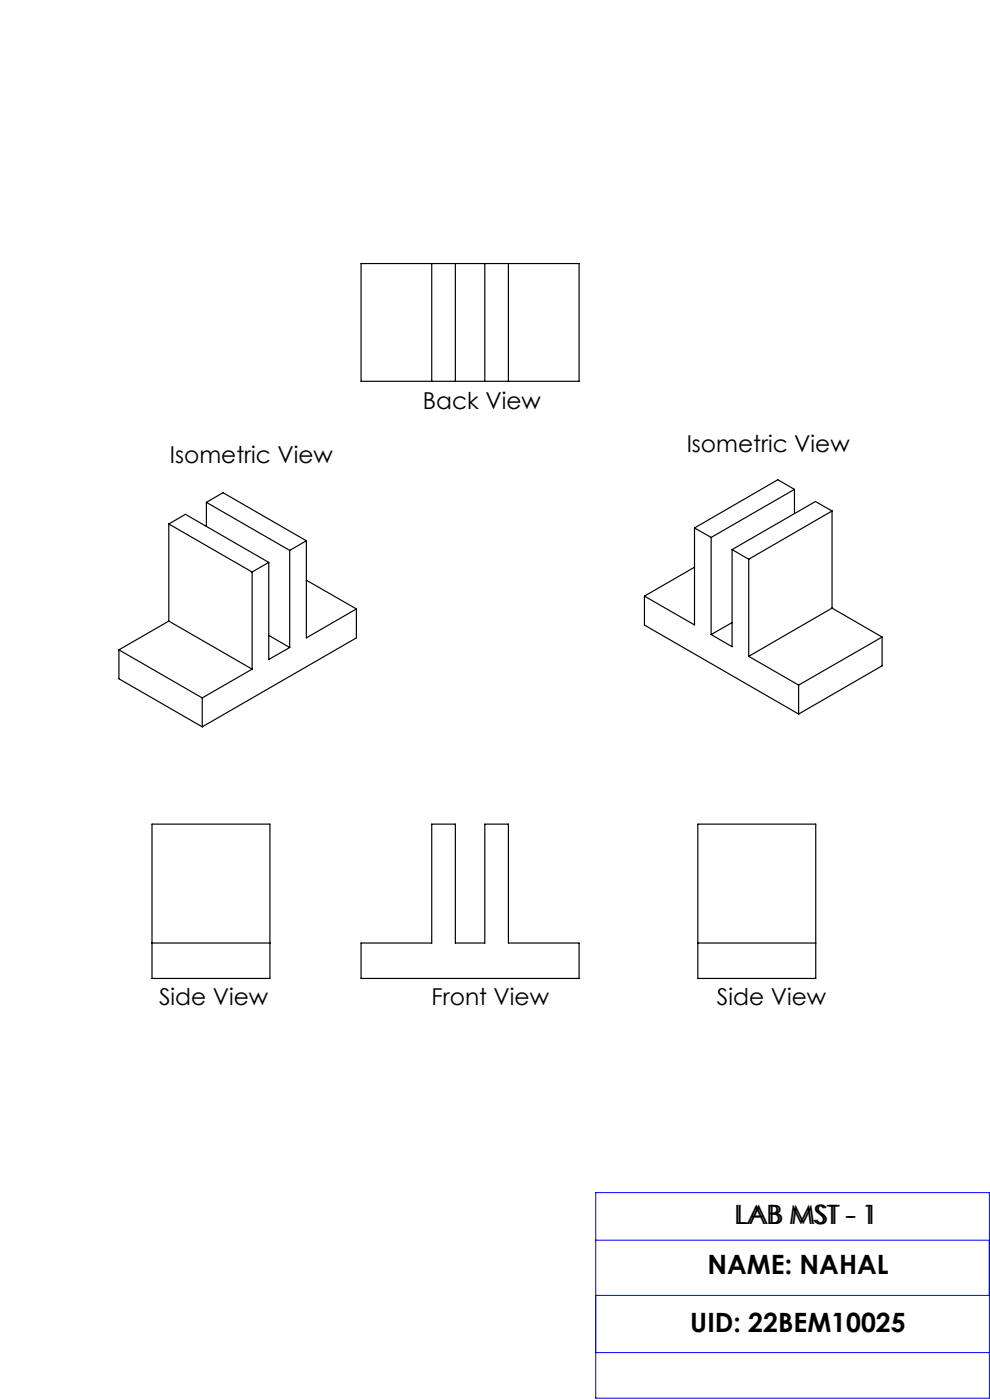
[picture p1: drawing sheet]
<svg xmlns="http://www.w3.org/2000/svg" width="210mm" height="297mm" viewBox="0 0 210 297" stroke-linecap="round" stroke-linejoin="round" font-family="sans-serif">
<path d="M126.4 253h83.5v43.6h-83.5zM126.4 263.1h83.5M126.4 274.8h83.5M126.4 286.9h83.5" fill="none" stroke="#00f" stroke-width=".21"/>
<g fill="none" stroke="#000" stroke-width=".25">
<path d="M76.6 55.9h46.2v25h-46.2zM91.6 55.9v25M96.6 55.9v25M102.8 55.9v25M107.8 55.9v25M35.8 111.2l17.7 10.2M35.8 111.2v20.6M35.8 111.2l3.5-2.1 17.7 10.2M43.8 106.6l17.7 10.2M43.8 106.6v5.1M43.8 106.6l3.5-2.1 17.7 10.2M57 119.3l-3.5 2.1"/>
<path d="M57 119.3v20.6l4.5-2.5M61.5 116.8v20.6M65 114.7l-3.5 2.1M65 114.7v20.6l10.6-6.1M147.3 112v20.6l-10.6-6.1M147.3 112l3.5 2M150.8 114v20.6M155.3 116.6v20.6l-4.5-2.6M155.3 116.6l3.5 2M158.8 118.6v20.6M168.5 103.8l-17.7 10.2M168.5 103.8v5.1"/>
<path d="M168.5 103.8l-3.5-2-17.7 10.2M176.5 108.4l-17.7 10.2M176.5 108.4l-3.5-2-17.7 10.2M176.5 108.4v20.6M25.2 137.9l17.7 10.2M25.2 137.9v6.1l17.7 10.2M35.8 131.8l17.7 10.2M35.8 131.8l-10.6 6.1M53.5 121.4v20.6M57 134.8l4.5 2.6M65 123.1l10.6 6.1M75.6 129.2v6.1l-32.7 18.9"/>
<path d="M136.7 126.5v6.1l32.7 18.9M147.3 120.3l-10.6 6.2M155.3 132.1l-4.5 2.5M158.8 139.2l10.6 6.1M176.5 129l-17.7 10.2M176.5 129l10.6 6.1M187.1 135.1v6.1l-17.7 10.3M187.1 135.1l-17.7 10.2M42.9 148.1v6.1M53.5 142l-10.6 6.1M169.4 145.3v6.2M32.2 174.8h25.1v32.8h-25.1z"/>
<path d="M91.6 174.8h5v25.3h6.2v-25.3h5v25.3h15v7.5h-46.2v-7.5h15zM148 174.8h25v32.8h-25zM32.2 200.1h25.1M148 200.1h25"/>
</g>
<g font-size="5.6">
<text x="155.8" y="259.7">LAB MST - 1</text>
<text x="156.2" y="259.7">LAB MST - 1</text>
<text x="150.1" y="270.3">NAME: NAHAL</text>
<text x="146.4" y="282.6">UID: 22BEM10025</text>
</g>
<g font-size="4.9">
<text x="89.7" y="86.7">Back View</text>
<text x="145.7" y="95.8">Isometric View</text>
<text x="36" y="98.1">Isometric View</text>
<text x="33.7" y="213.3">Side View</text>
<text x="91.5" y="213.3">Front View</text>
<text x="152.1" y="213.3">Side View</text>
</g>
</svg>
